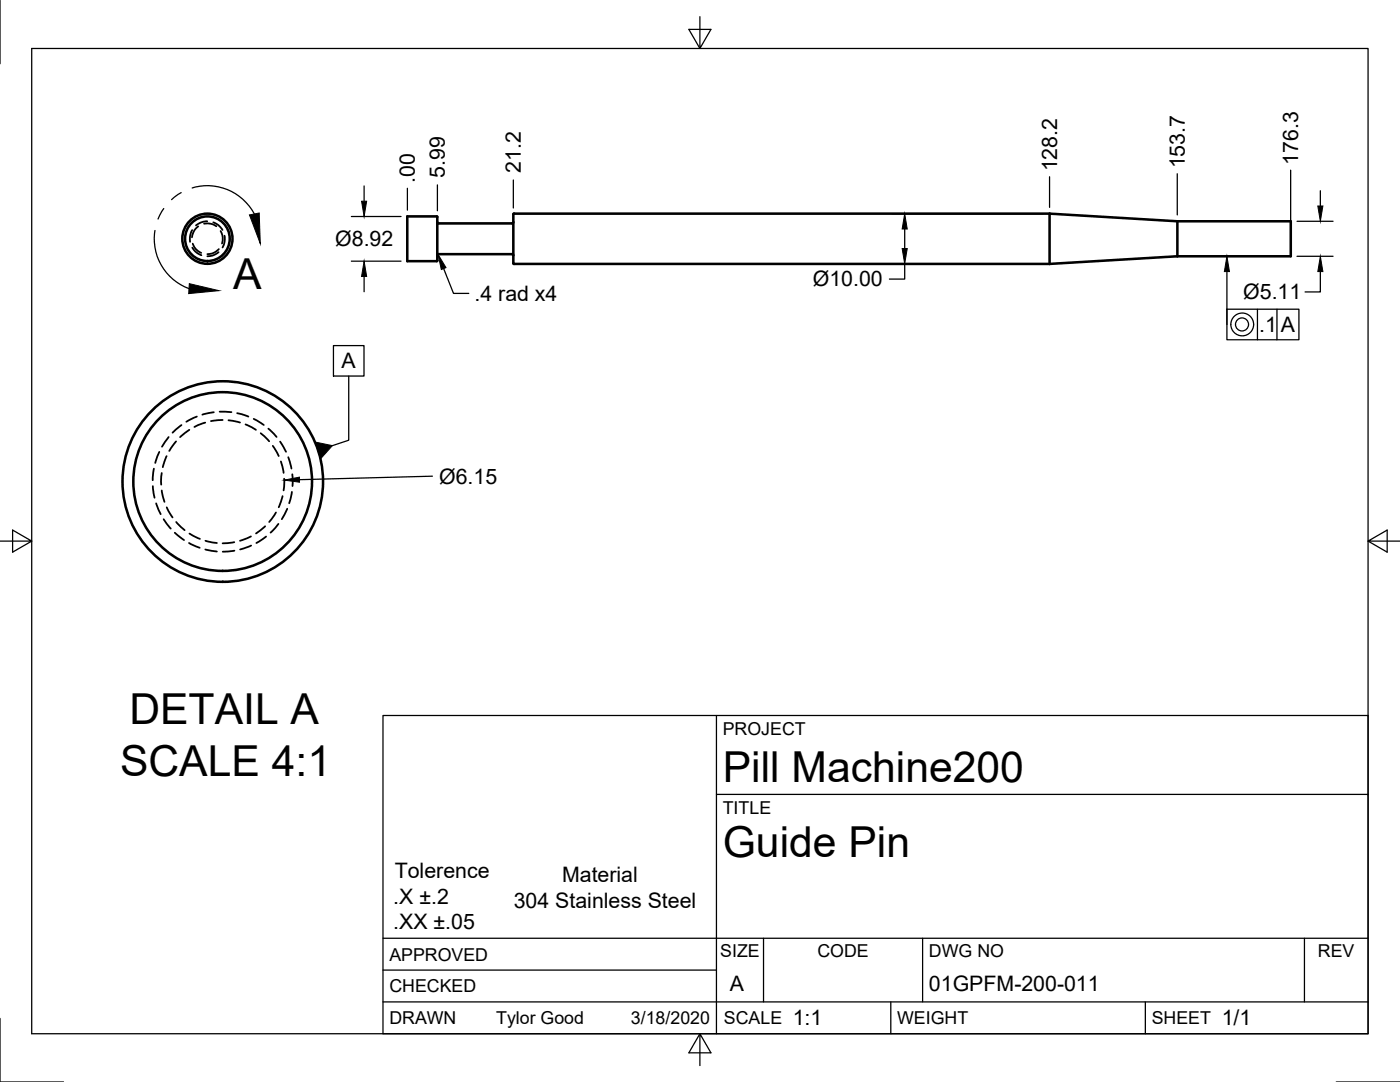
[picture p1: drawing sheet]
<svg xmlns="http://www.w3.org/2000/svg" width="279mm" height="216mm" viewBox="0 0 279 216" stroke-linecap="round" stroke-linejoin="round" font-family="sans-serif">
<!-- layer: Visible -->
<g fill="none" stroke="#000" stroke-width=".51">
<path d="M87.3 44.3l.2 .3h14.7l.3-.3M87.3 43.3v8.7M87.3 51l.2-.3h14.7l.3 .3M87.3 43.3l-.2-.1h-5.8v8.9h5.8l.2-.1M209.5 42.6h-106.9a2 2 0 0 0-.2 1.6v8.3l.2 .2h106.9M209.5 42.6v10.1M209.5 42.6l25.5 1.6M235 44.2h22.6v6.9h-22.6M235 44.2v6.9M235 51.1l-25.5 1.6"/>
<circle cx="41.4" cy="47.6" r="4.5"/>
<circle cx="41.4" cy="47.6" r="5"/>
<circle cx="44.4" cy="96.1" r="17.8"/>
<circle cx="44.5" cy="96.1" r="20"/>
</g>
<!-- layer: Hidden -->
<g fill="none" stroke="#000" stroke-width=".36">
<path d="M38.4 45.9l-.5 1.3v1.1M38.4 49.4a3.2 3.2 0 0 0 1.8 1.5M38.5 48.6l.1 .3a2.89 2.89 0 0 0 1.6 1.6M39.6 45.2h-.1a2.99 2.99 0 0 0-1.2 2.1M40.7 44.6h.2a3.1 3.1 0 0 1 2.3 .5M41.4 44.2h-.3a3.6 3.6 0 0 0-2 .8M42.6 44.4h.1a3.4 3.4 0 0 1 1.7 1.5M43.6 50.3l-.2 .2a3.2 3.2 0 0 1-2 .6M43.7 49.7h-.1a3.1 3.1 0 0 1-2.2 1M44 46.1a2.96 2.96 0 0 1 .3 2.5M44.8 47l.1 .2a3.5 3.5 0 0 1-.5 2.2M30.5 97l.3 2.3"/>
<path d="M30.7 93.5l-.2 2.3M31.8 90.2l-.8 2.2M32.3 94.4l-.1 2.3M32.3 97.9l.5 2.2M33.3 91l-.8 2.2M33.7 87.2l-1.4 1.9M35.1 88.1l-1.3 1.9M36.2 84.8l-1.8 1.5M37.8 85.8l-1.9 1.4M39.3 83.1l-2.1 1.1M41 84.3l-2.2 .9M42.7 82.3l-2.3 .4"/>
<path d="M43.8 82.1l2.4 .1M44.4 83.8l-2.3 .2M45.6 83.9l2.3 .4M47.3 82.4l2.3 .7M49 84.7l2.1 1.1M50.6 83.6l2 1.2M52 86.4l1.7 1.7M53.6 85.5l1.6 1.7M54.4 89l1.2 2M55.9 88.1l1.2 2M56 92.1l.6 2.3M56.4 99l-.8 2.2"/>
<path d="M56.7 95.5l-.1 2.4M57.5 91.2l.7 2.3M58.3 98.1l-.6 2.3M58.3 94.6l.1 2.4M31.2 100.4l.9 2.2M32.7 103.6l1.4 1.9M33.3 101.2l1.1 2.1M34.9 106.3l1.8 1.5M35.2 104.2l1.7 1.6M37.7 108.4l2.2 .9M37.8 106.5l2.1 1M41 109.6l2.3 .4"/>
<path d="M41 107.9l2.3 .5M46.8 108.2l-2.4 .2M46.8 109.9l-2.4 .2M50.1 107l-2.2 .9M50.1 108.9l-2.2 .7M52.9 105l-1.8 1.4M53.1 107.1l-1.9 1.3M55.1 102.3l-1.4 1.9M55.6 104.5l-1.6 1.8M57.3 101.5l-1.1 2.1"/>
</g>
<!-- layer: Border -->
<path d="M0 0v12.7M6.3 9.7h266.7v196.6h-266.7zM139.7 3.3v6.4l2.2-3.8h-4.4l2.2 3.8M0 108h6.3l-3.8-2.2v4.4l3.8-2.2M273 108l3.8 2.2v-4.4l-3.8 2.2h6.4M0 203.2v12.7h12.7M139.7 206.3l-2.2 3.8h4.4l-2.2-3.8v6.3M266.7 215.9h12.7" fill="none" stroke="#000" stroke-width=".25"/>
<!-- layer: Titleblock -->
<path d="M76.4 142.8h196.6v63.5h-196.6zM143 158.5h130M143 142.8v63.5M76.4 199.9h196.6M76.4 193.6h66.6M76.4 187.2h196.6M152.4 187.2v12.7M177.8 199.9v6.4M184.1 187.2v12.7M228.6 199.9v6.4M260.3 187.2v12.7" fill="none" stroke="#000" stroke-width=".25"/>
<!-- layer: Annotations -->
<g fill="none" stroke="#000" stroke-width=".25">
<path d="M36.2 38.4l-2 1.4M38.4 37.5a10.6 10.6 0 0 1 12.4 5.2M30.9 46a10.6 10.6 0 0 0 6.8 11.6M32.7 41.6l-1.2 2.1M88.5 53.6l2 4.9h3.1M244.9 54.2v10.5M66.5 69h6.1v6h-6.1zM69.6 75v12.8l-3.3 1.1M244.9 61.7h14.3v6.1h-14.3zM251 61.7v6.1M254.8 61.7v6.1"/>
<circle cx="247.9" cy="64.7" r="1.3"/>
<circle cx="247.9" cy="64.7" r="2.28"/>
</g>
<path d="M37.8 56.6l5.9 1.4-6 .6zM49.8 42.9l1.9-.4 .2 6.1zM87.4 50.8l1.6 2.6-.9 .4zM244.9 51.1l.5 3.1h-1.1zM62.9 88.2l3.4 .7-2.3 2.6z" fill="#000" stroke="#000" stroke-width=".2"/>
<!-- layer: Dimensions -->
<g fill="none" stroke="#000" stroke-width=".25">
<path d="M72.7 37.1v3.1M81.3 37.6v4.3M87.3 36.9v5.2M102.4 35.9v5.6M209.5 35.3v6.1M234.9 34.7v8.2M257.6 34v15.9M263.5 38.1v3M70.1 43.2h9.9M70.1 52.1h9.9M72.7 55.2v3M178 42.7h30.2"/>
<path d="M178 52.6h30.2M180.6 52.6v3.1h-3.1M180.6 45.7v3.9M258.8 44.2h7.2M258.8 51.1h7.2M263.5 54.2v4.1h-3M86.3 95l-26.5 .7"/>
</g>
<path d="M72.2 40.2h1l-.5 3zM72.7 52.1l.5 3.1h-1zM180.6 42.7l.5 3h-1.1zM180 49.6h1.1l-.5 3zM263 41.1h1l-.5 3.1zM263.5 51.1l.5 3.1h-1zM56.7 95.8l3.1-.6v1z" fill="#000" stroke="#000" stroke-width=".2"/>
<g font-size="8.5">
<text x="46.5" y="57.6">A</text>
<text x="25.8" y="144.5">DETAIL A</text>
<text x="24" y="154.8">SCALE 4:1</text>
<text x="144.3" y="156">Pill Machine200</text>
<text x="144.3" y="171">Guide Pin</text>
</g>
<g font-size="4.3">
<text x="88.8" y="35.5" transform="rotate(-90 88.8 35.5)">5.99</text>
<text x="104" y="34.5" transform="rotate(-90 104 34.5)">21.2</text>
<text x="211" y="34.2" transform="rotate(-90 211 34.2)">128.2</text>
<text x="236.5" y="33.6" transform="rotate(-90 236.5 33.6)">153.7</text>
<text x="259.1" y="32.9" transform="rotate(-90 259.1 32.9)">176.3</text>
<text x="82.8" y="36.4" transform="rotate(-90 82.8 36.4)">.00</text>
<text x="66.9" y="49.1">Ø8.92</text>
<text x="162.2" y="57.2">Ø10.00</text>
<text x="248.1" y="59.7">Ø5.11</text>
<text x="94.7" y="60">.4 rad x4</text>
<text x="251.3" y="66.3">.1</text>
<text x="255.6" y="66.3">A</text>
<text x="68.2" y="73.5">A</text>
<text x="87.7" y="96.5">Ø6.15</text>
<text x="78.8" y="175.3">Tolerence</text>
<text x="112.2" y="176.1">Material</text>
<text x="78.5" y="180.4">.X ±.2</text>
<text x="78.5" y="185.5">.XX ±.05</text>
<text x="102.5" y="181.2">304 Stainless Steel</text>
<text x="145.7" y="197.7">A</text>
<text x="185.4" y="197.7">01GPFM-200-011</text>
<text x="158.2" y="204.6">1:1</text>
<text x="243.8" y="204.6">1/1</text>
</g>
<g font-size="3.5">
<text x="144.3" y="146.6">PROJECT</text>
<text x="144.3" y="162.3">TITLE</text>
<text x="77.7" y="191.7">APPROVED</text>
<text x="143.7" y="191">SIZE</text>
<text x="163.1" y="191">CODE</text>
<text x="185.4" y="191">DWG NO</text>
<text x="263" y="191">REV</text>
<text x="77.7" y="198">CHECKED</text>
<text x="77.7" y="204.4">DRAWN</text>
<text x="99" y="204.4">Tylor Good</text>
<text x="125.9" y="204.4">3/18/2020</text>
<text x="144.5" y="204.4">SCALE</text>
<text x="179" y="204.4">WEIGHT</text>
<text x="229.8" y="204.4">SHEET</text>
</g>
</svg>
